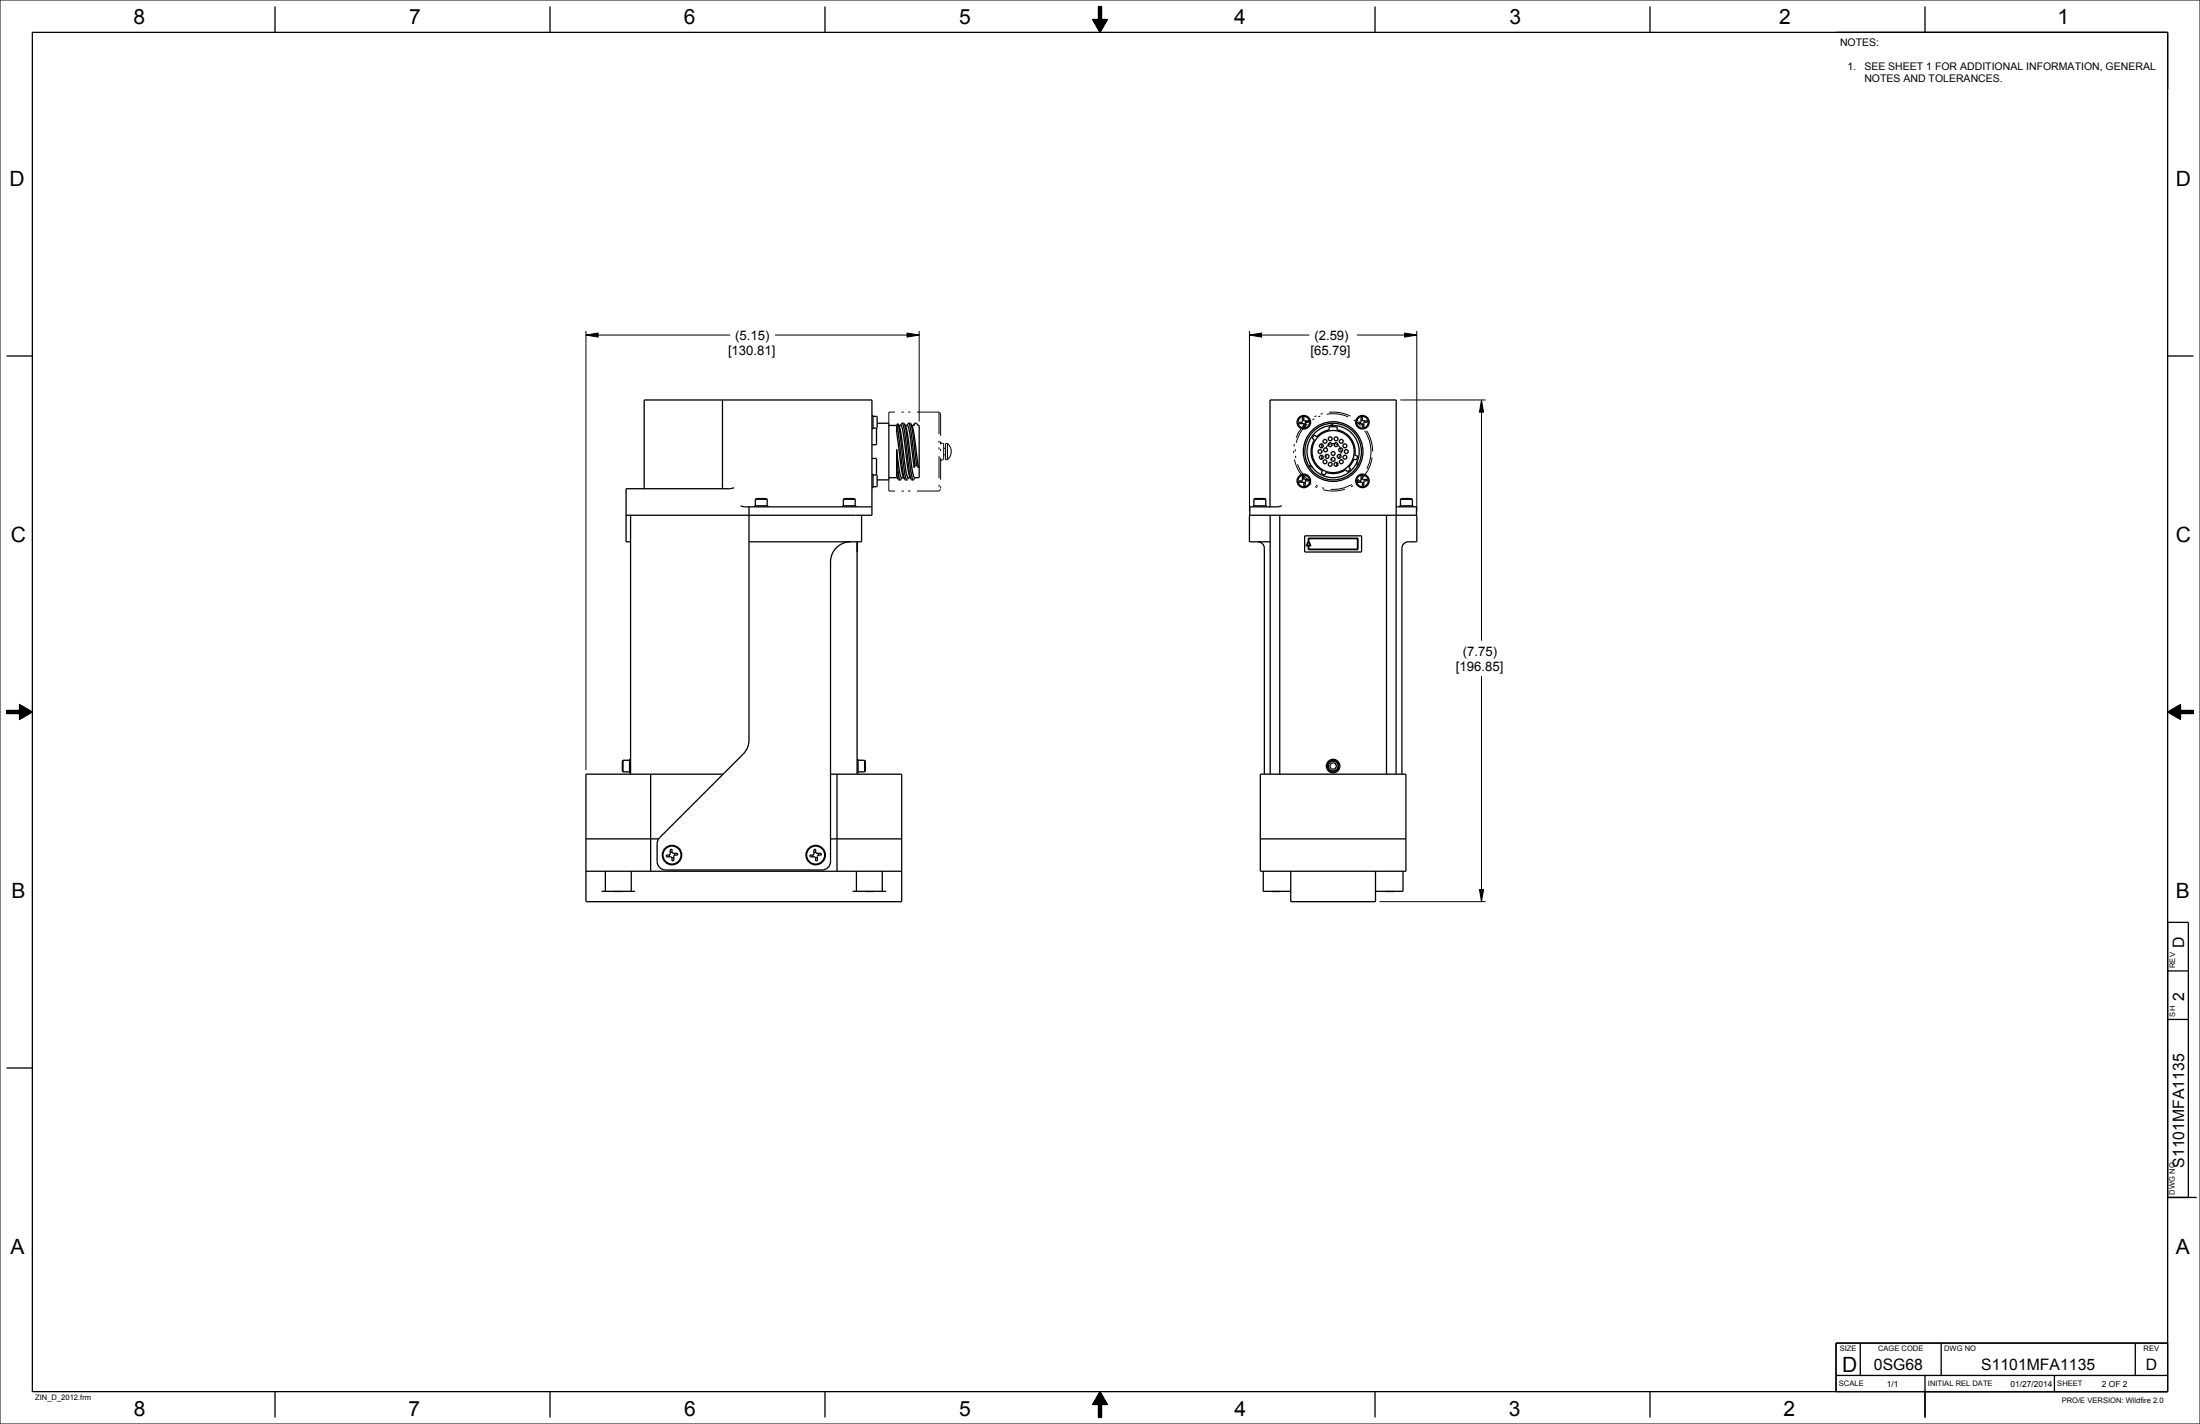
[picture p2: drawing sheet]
<svg xmlns="http://www.w3.org/2000/svg" width="864mm" height="559mm" viewBox="0 0 864 559" stroke-linecap="round" stroke-linejoin="round" font-family="sans-serif">
<g fill="none" stroke="#000" stroke-width=".39">
<path d="M0 0h863.6v558.8h-863.6zM431.2 2.5h1.2v5.1h2.3l-2.9 5.1-2.9-5.1h2.3zM230 131.5l4.8-.8v1.6zM230 129.9v172.3M230 131.5h56.6M304.2 131.5h56.6M356.1 130.7l4.7 .8-4.7 .8zM360.8 129.9v35.5M490.5 131.5l4.7-.8v1.6zM490.5 131.5h23.5M490.5 129.9v70.7M532.7 131.5h23.5"/>
<path d="M551.4 130.7l4.8 .8-4.8 .8zM556.2 129.9v70.7M549.7 157h33.4M581.6 157l.7 4.7h-1.5zM581.6 157v94.4M2.5 278.8h5.1v-2.3l5.1 2.9-5.1 2.9v-2.3h-5.1zM581.6 265.3v88.5M850.9 279.4l5.1-2.9v2.3h5.1v1.2h-5.1v2.3zM541.5 353.8h41.6M580.8 349.1h1.5l-.7 4.7zM431.8 546.1l2.9 5.1h-2.3v5.1h-1.2v-5.1h-2.3z"/>
</g>
<path d="M431.2 2.5h1.2v5.1h2.3l-2.9 5.1-2.9-5.1h2.3zM230 131.5l4.8-.8v1.6zM356.1 130.7l4.7 .8-4.7 .8zM490.5 131.5l4.7-.8v1.6zM551.4 130.7l4.8 .8-4.8 .8zM581.6 157l.7 4.7h-1.5zM850.9 279.4l5.1-2.9v2.3h5.1v1.2h-5.1v2.3zM2.5 278.8h5.1v-2.3l5.1 2.9-5.1 2.9v-2.3h-5.1zM580.8 349.1h1.5l-.7 4.7zM431.8 546.1l2.9 5.1h-2.3v5.1h-1.2v-5.1h-2.3z" fill="#000"/>
<g fill="none" stroke="#000" stroke-width=".51">
<path d="M12.7 12.7h838.2v533.4h-838.2zM107.9 2.5v10.2M215.9 2.5v10.2M323.8 2.5v10.2M539.8 2.5v10.2M647.7 2.5v10.2M755.6 2.5v10.2M2.5 139.7h10.2M850.9 139.7h10.2M283.6 157v34.4l-.2 .4M342.3 163h.4v5.4h-.4M342.3 179.9h1.8v6.5"/>
<path d="M342.7 163.4h1.4l.2 .3v4l-.2 .3M342.7 168h1.4M344.1 168v6.5h-1.8M344.3 166.1h4.6v22.2h-4.6M348.9 167h3.1M352 169.6l1.8 14a8.6 8.6 0 0 0 1.3 4.4M352 176.4l.5 8.3M352 176.4l1.4 10 .4 1 1 .1M352 167v2.6M352 176.4v10.6M352.5 166.4h.1M352.5 166.4l-.5 .6"/>
<path d="M352.5 169l1.8 15 .8 4M352.5 169l-.5 .6M352.5 166.4v2.6M352.5 166.4l.8 4 1.8 14.8 .4 2.3 .5 .8M352.5 166.4a14.7 14.7 0 0 1 1.7 7.2l1.6 12.3 .6 1.5 .9 .1M352.8 167h.9l.6 1.5 1.8 13.2a13.3 13.3 0 0 0 1.5 6.3M354.1 166.1l.9 .2M354.1 166.1l-.6 .8M354.1 166.1l.5 .8 .4 2.3 1.8 14.8 .8 4M355 166.3v.1M355 166.4l.8 4 1.8 14.8 .5 2.3 .4 .8M355 166.4a14.8 14.8 0 0 1 1.7 7.2l1.8 13 .5 .8 1.8 .1v-20.5h-.4"/>
<path d="M355.4 167h.9l.4 1.2 2.2 15.3 .3-.7M356.6 166.1l-.6 .8M356.6 166.1l.9 .2M356.6 166.1l.5 .8 .5 2.4 1.6 13.5M357.5 166.3l.7 1.3 .5 2.3 1.8 13.6-.7-.7M357.5 166.3l.9 4.2 1.4 12.3M359 166.3l-.4 .6M359 166.2h.1M359.1 166.1l-.1 .1M359.1 166.1h.1M359.2 166.1l-.3 1-1-.1M359.2 166.1h.6l.6 .9"/>
<path d="M359.2 166.1h-.1M360.5 167.1h.1M511 165.7l.2 .5M511.8 164.9l-.5 .2M512.4 166.3l-.6 .2M512.4 165.1l.2 .6M512.7 165.7h1v-.6h-1.7l-.2-1.3h-.5l-.1 1.7-1.3 .2v.4l1.6 .1 .3 .4M512.7 165.7l-.3 .3v1.5l-.6 .1v-1M516 170.7l.9 .7a8.7 8.7 0 0 1 4.8-2.7v-1.1l1.6-.2 1.6 .2v1.1a8.7 8.7 0 0 1 6.9 10l1.1 .3-.3 1.1-.1 .4-1.1-.3-.8 1.7-1.1 1.4 .7 .8-1.2 1.1-.7-.9a8.7 8.7 0 0 1-7.8 1.1l-.4 1-.8-.3-.7-.3 .5-1a8.7 8.7 0 0 1-3.1-12.2l-.9-.6zM518.9 174.2v1.5M518.9 176.9v.6M518.9 178.7v1.5"/>
<path d="M523.3 166.1a11.1 11.1 0 0 0-9.8 16.3 11.1 11.1 0 0 0 19 1.1 11.1 11.1 0 0 0-7.9-17.3 2.12 2.12 0 0 0-2.1 .6l-.6 .3M533.9 165.7l.4-.3 .2-1.6h.3l.2 1.3h1.7v.6l-1.3 .2v1.6l-.6 .1v-1M533.9 165.7h-1l.1 .5h1.5l.3 .4M534 165.7l.2 .5M534.8 164.9l-.5 .2M535.4 166.3l-.6 .2M535.4 165.1l.2 .6M252.6 191.8l.3-.4v-34.4h89.4v45.2h-96.5M288.2 191.4l-1.9 .4h-40.5v20.8h1.7M290.7 198.5l1.6 .4h50M294 198.9v91.5a7.9 7.9 0 0 1-2.3 5.5l-33.1 33.2-.7 2v7a3.3 3.3 0 0 0 3.4 3.3h61.4a3.3 3.3 0 0 0 3.3-3.3v-117.6a7.9 7.9 0 0 1 7.9-7.9M296.2 198.9v-.4h5.3v.4"/>
<path d="M296.5 195.9l.4-.3h3.9l.4 .3M296.5 195.9v2.6M296.5 195.9h4.7M301.2 195.9v2.6M330.7 198.9v-.4h5.3v.4M331.1 195.9l.3-.3h4l.3 .3M331.1 195.9v2.6M331.1 195.9h4.6M335.7 195.9v2.6M342.3 186.1h.4v5.3h-.4M342.7 186.4h1.4M344.1 186.4l.2 .3v4l-.2 .3h-1.4"/>
<path d="M348.9 187.5h3.3M352 187l.5 .8M352 187l.5 1M352.5 187.8l.1 .2M352.5 184.7l.5 2.8 .5 .8M352.5 184.7v3.1M352.6 188l.2 .3h.7M354.1 187.5l-.6 .8M355.1 188h.1M355.1 188l.2 .3h.7M356.2 188.1l-.2 .2M356.6 187.5l-.3 .5"/>
<path d="M357.6 188l.3 .3h.6M359.2 187.5l-.7 .8M359.2 182.8h.6M491.9 198.9v-.4h5.3v.4M492.2 195.9h4.7M492.2 195.9l.3-.3h4l.4 .3M492.2 195.9v2.6M496.9 195.9v2.6M498.2 198.9l.3-.4v-41.5h49.6v45.2M503.1 198.5l-1.8 .4h-10.7v3.3M511 188.7l.2 .6M511.3 186.9l.5-.1 .2 1.3 1.7 .1v.5l-1.3 .2v1.7h-.6l-.2-1.3h-1.6l-.1-.6 1.3-.2z"/>
<path d="M511.8 187.9l-.5 .2M512.4 189.3l-.6 .2M512.4 188.2l.2 .5M513.7 182.8l1.5 .7M524.8 181.5v1.4M526.3 180.5h.4M532.8 181l.1 1.8M534 188.7l.2 .6M534.3 186.9l.5-.1 .2 1.3 1.7 .1v.5l-1.3 .2v1.7h-.6l-.1-1.3h-1.7l-.1-.6 1.3-.2zM534.8 187.9l-.5 .2M535.4 189.3l-.6 .2M535.4 188.2l.2 .5"/>
<path d="M548.1 198.5l.4 .4h7.5v3.3M549.4 198.9v-.4h5.3v.4M549.8 195.9h4.6M549.8 195.9l.3-.3h4l.3 .3M549.8 195.9v2.6M554.4 195.9v2.6M247.5 202.2v101.6M336.4 212.6v91.2M336.5 212.6l-.1 4M338.2 202.2v10.4h-44.2M493.8 212.6l1.6 .6 .7 .8 .2 1.1v88.7M498.6 212.6h-8.1v-10.4h65.7v10.4l-4.5 .3-1.1 1.1-.3 1.1v88.7"/>
<path d="M498.6 202.2v101.6M502.4 202.2v101.6M512.1 210.3h22.4v6.3h-22.4zM513.6 211.2h19.5v4.5h-19.5v-1.5h-.9l1-2 .9 2h-.8v1.3h19.1v-4.1h-19.1v.8h-.2zM513.7 212.7l.6 1.3h-1.3zM544.3 202.2v101.6M548 202.2v101.6M244.6 298.3l-.3 .4v3.8l.3 .4M244.6 298.3v4.6M244.6 298.3h2.5M247.5 298h-.4v5.3h.4M336.4 298h.4v5.3h-.4"/>
<path d="M336.8 298.3h2.6M339.4 298.3l.3 .4v3.8l-.3 .4M339.4 298.3v4.6M522.6 299.4h1.4l.7 1.2-.7 1.2h-1.4l-.7-1.2zM244.6 302.9h2.5M255.4 303.8v38.1M283.9 303.8h-53.9v50h124v-50h-28M328.6 303.8v38.1M336.8 302.9h2.6M494.7 303.8h57.2v38.1h-57.2zM230 329.2h28.6M262.7 335.5l.3 .7"/>
<path d="M263.1 333.4l.7-.1v1.2l.3 .3h1.8l.1 .7-1.2 .1-.3 .3v1.8l-.7 .1-.1-1.2-.3-.3-1.7-.1-.2-.7h1.2l.3-.3zM263.8 334.5l-.7 .2M264.5 336.4l-.7 .2M264.6 334.8l.3 .8M319.1 335.5l.2 .7M319.5 333.4l.7-.1v1.2l.3 .3h1.8l.1 .7-1.2 .1-.3 .3v1.8l-.7 .1-.1-1.2-.3-.3-1.8-.1-.1-.7h1.2l.3-.3zM320.2 334.5l-.7 .2M320.9 336.4l-.8 .2M321 334.8l.3 .8M326 329.2h28M494.7 329.2h57.2M230 341.9h124"/>
<path d="M236.1 349.8h13.2M237.6 341.9v7.9M241 349.8h3.4M247.8 341.9v7.9M334.7 349.8h13.2M336.2 341.9v7.9M339.6 349.8h3.3M346.3 341.9v7.9M495.9 341.9v7.9h10.8M499.3 349.8h3.3M506.7 341.9v11.9h33.3v-11.9M544 349.8h3.3"/>
<path d="M550.7 341.9v7.9h-10.7M850.9 361.9h8.1v108M850.9 381h8.1M2.5 419.1h10.2M850.9 400h8.1M850.9 469.9h11.4M720.7 539.8h130.2M730.2 527v12.8M755.6 539.8v16.5M762 527v12.8M806.4 539.8v6.3M838.2 527v12.8"/>
<path d="M850.9 527h-130.2v19.1M107.9 546.1v10.2M215.9 546.1v10.2M323.8 546.1v10.2M539.8 546.1v10.2M647.7 546.1v10.2"/>
<circle cx="511.8" cy="165.7" r="2.29"/>
<circle cx="511.8" cy="165.7" r="2.65"/>
<circle cx="518.2" cy="177.2" r=".76"/>
<circle cx="518.7" cy="175" r=".76"/>
<circle cx="518.7" cy="179.4" r=".76"/>
<circle cx="520.1" cy="173.2" r=".76"/>
<circle cx="520.3" cy="176.5" r=".76"/>
<circle cx="521" cy="179.1" r=".76"/>
<circle cx="522.2" cy="172.2" r=".76"/>
<circle cx="522.2" cy="174.5" r=".76"/>
<circle cx="523.3" cy="177.2" r="11.7"/>
<circle cx="523.3" cy="177.2" r="10.3"/>
<circle cx="523.3" cy="177.2" r="8.3"/>
<circle cx="523.3" cy="178" r=".76"/>
<circle cx="524.5" cy="174.5" r=".76"/>
<circle cx="524.5" cy="172.2" r=".76"/>
<circle cx="525.7" cy="179.1" r=".76"/>
<circle cx="526.3" cy="176.5" r=".76"/>
<circle cx="526.5" cy="173.2" r=".76"/>
<circle cx="527.9" cy="179.4" r=".76"/>
<circle cx="527.9" cy="175" r=".76"/>
<circle cx="528.5" cy="177.2" r=".76"/>
<circle cx="534.8" cy="165.7" r="2.29"/>
<circle cx="534.8" cy="165.7" r="2.65"/>
<circle cx="511.8" cy="188.7" r="2.29"/>
<circle cx="511.8" cy="188.7" r="2.65"/>
<circle cx="520.1" cy="181.2" r=".76"/>
<circle cx="522.2" cy="182.2" r=".76"/>
<circle cx="523.3" cy="180.2" r=".76"/>
<circle cx="524.5" cy="182.2" r=".76"/>
<circle cx="526.5" cy="181.2" r=".76"/>
<circle cx="534.8" cy="188.7" r="2.29"/>
<circle cx="534.8" cy="188.7" r="2.65"/>
<circle cx="523.3" cy="300.6" r="2.28"/>
<circle cx="523.3" cy="300.6" r="2.65"/>
<circle cx="523.3" cy="300.6" r="1.92"/>
<circle cx="263.8" cy="335.5" r="3.8"/>
<circle cx="263.8" cy="335.5" r="3.5"/>
<circle cx="320.2" cy="335.5" r="3.8"/>
<circle cx="320.2" cy="335.5" r="3.5"/>
</g>
<g fill="none" stroke="#000" stroke-width=".39" stroke-dasharray="8.6 2.6 .9 1.7 .9 2.6" stroke-linecap="butt">
<path d="M348.9 166.1v-4.4M368.6 161.7v31M368.6 161.7h-19.7M369.2 162.3v29.8M369.2 162.3l-.6-.6M369.2 173.3l.3 .5 .5 .2M370.4 174h-.4M371.2 178.5h-.8M371.2 175.9h-.8M371.9 174h-.7M371.9 174l1.1 1.5 .4 1.7M373.4 177.2l-.4 1.7-1.1 1.5"/>
<path d="M526.5 177.2a3.2 3.2 0 0 0-4.6-2.8 3.2 3.2 0 0 0-.5 5.3 3.2 3.2 0 0 0 5-1.9l.1-.6M538.2 177.2a14.9 14.9 0 0 0-21.9-13.1 14.9 14.9 0 0 0-1.3 25.5 14.9 14.9 0 0 0 23.1-10.9l.1-1.5M538.8 177.2a15.5 15.5 0 0 0-22.8-13.7 15.5 15.5 0 0 0-1.3 26.6 15.5 15.5 0 0 0 24-11.3l.1-1.6M348.9 188.3v4.4M368.6 192.7h-19.7M369.2 192.1l-.6 .6M370 180.4l-.5 .2-.3 .5M370.4 180.4v-6.4M370.4 180.4h-.4M371.2 180.4v-6.4M371.9 180.4v-6.4M371.9 180.4h-.7"/>
</g>
<g font-size="8.3">
<text x="52.4" y="9.5">8</text>
<text x="160.6" y="9.5">7</text>
<text x="268.5" y="9.5">6</text>
<text x="376.5" y="9.5">5</text>
<text x="484.4" y="9.5">4</text>
<text x="592.5" y="9.5">3</text>
<text x="698.4" y="9.5">2</text>
<text x="807.6" y="9.5">1</text>
<text x="3.8" y="73">D</text>
<text x="854.1" y="73">D</text>
<text x="4.2" y="212.8">C</text>
<text x="854.1" y="212.7">C</text>
<text x="4.6" y="352.4">B</text>
<text x="854.1" y="352.4">B</text>
<text x="4.1" y="492.1">A</text>
<text x="854.1" y="492.1">A</text>
<text x="723.1" y="538.2">D</text>
<text x="52.5" y="555.6">8</text>
<text x="160.3" y="555.6">7</text>
<text x="268.5" y="555.6">6</text>
<text x="376.5" y="555.6">5</text>
<text x="484.7" y="555.6">4</text>
<text x="592.2" y="555.6">3</text>
<text x="700.1" y="555.6">2</text>
</g>
<g font-size="6.2">
<text x="857.4" y="371.9" transform="rotate(-90 857.4 371.9)">D</text>
<text x="857.4" y="392.6" transform="rotate(-90 857.4 392.6)">2</text>
<text x="857.4" y="458.2" transform="rotate(-90 857.4 458.2)">S1101MFA1135</text>
<text x="735.6" y="537.7">0SG68</text>
<text x="777.7" y="537.7">S1101MFA1135</text>
<text x="842.3" y="537.7">D</text>
</g>
<g font-size="5.2">
<text x="288.6" y="133.5">(5.15)</text>
<text x="515.9" y="133.5">(2.59)</text>
<text x="285.8" y="139.4">[130.81]</text>
<text x="514.4" y="139.4">[65.79]</text>
<text x="574.2" y="257.4">(7.75)</text>
<text x="571.5" y="263.3">[196.85]</text>
</g>
<g font-size="4.1">
<text x="722.3" y="17.9">NOTES:</text>
<text x="725.2" y="27.4">1.</text>
<text x="731.8" y="27.4">SEE SHEET 1 FOR ADDITIONAL INFORMATION, GENERAL</text>
<text x="731.8" y="32.1">NOTES AND TOLERANCES.</text>
</g>
<g font-size="3.3">
<text x="740.7" y="544.2">1/1</text>
<text x="789.2" y="544.2">01/27/2014</text>
<text x="825.1" y="544.2">2 OF 2</text>
</g>
<g font-size="3">
<text x="853.8" y="379.9" transform="rotate(-90 853.8 379.9)">REV</text>
<text x="853.9" y="398.9" transform="rotate(-90 853.9 398.9)">SH</text>
<text x="853.8" y="468.8" transform="rotate(-90 853.8 468.8)">DWG NO</text>
<text x="722.2" y="530.2">SIZE</text>
<text x="737.2" y="530.2">CAGE CODE</text>
<text x="763.1" y="530.2">DWG NO</text>
<text x="841.5" y="530.2">REV</text>
<text x="721.9" y="544">SCALE</text>
<text x="756.8" y="544">INITIAL REL DATE</text>
<text x="807.6" y="544">SHEET</text>
<text x="13.8" y="549.5">ZIN_D_2012.frm</text>
<text x="809.3" y="550.4">PRO/E VERSION: Wildfire 2.0</text>
</g>
</svg>
